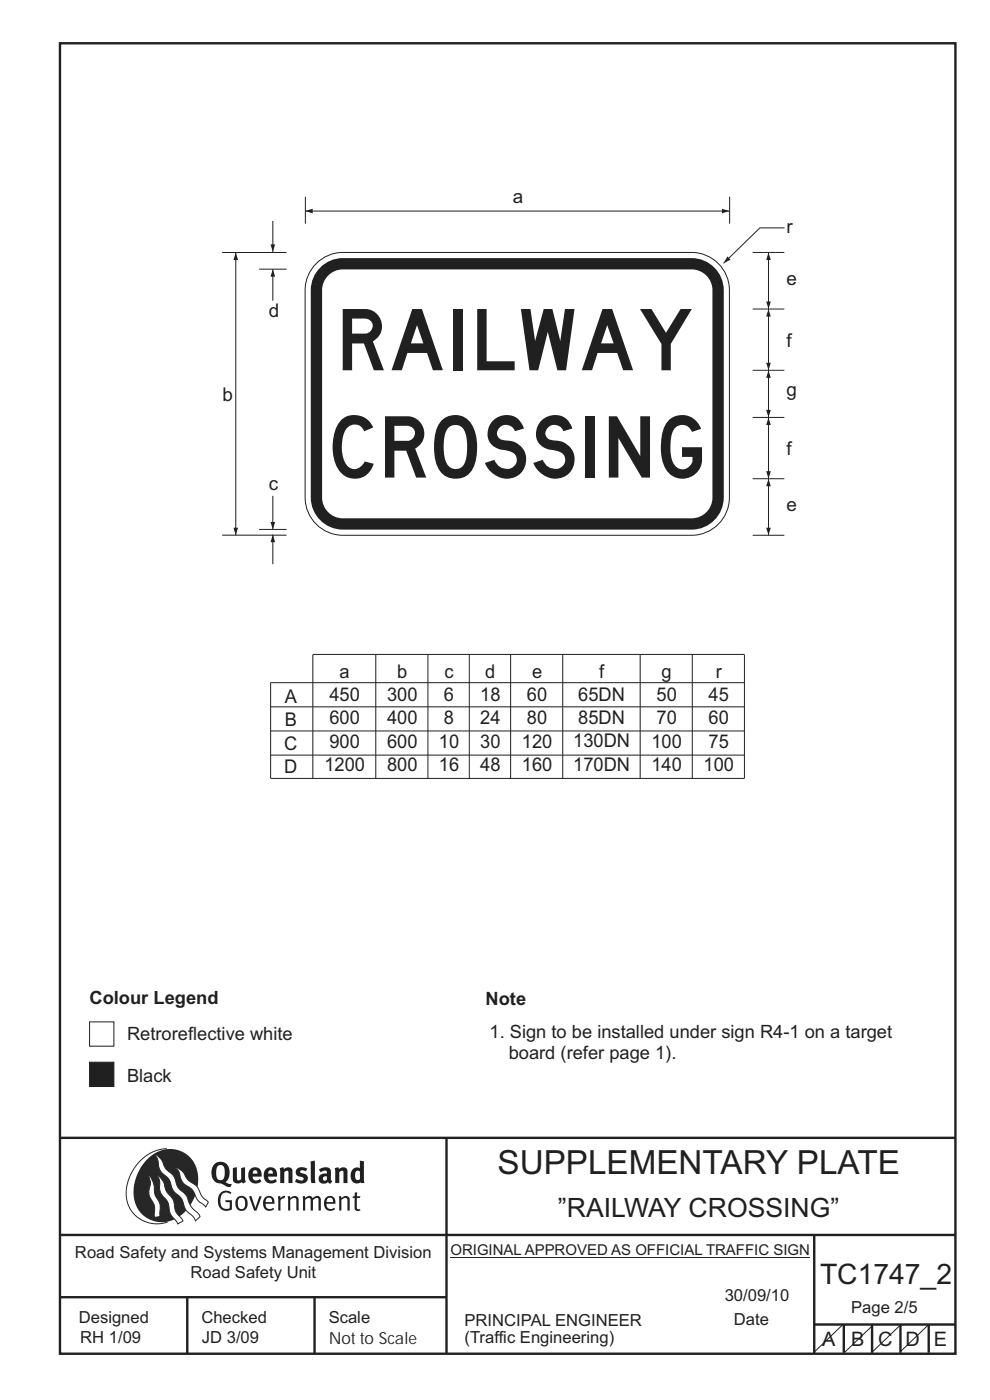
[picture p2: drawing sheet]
<svg xmlns="http://www.w3.org/2000/svg" width="210mm" height="297mm" viewBox="0 0 210 297" stroke-linecap="round" stroke-linejoin="round" font-family="sans-serif">
<g fill="none" stroke="#231f20" stroke-width=".51">
<path d="M12.7 9.2h190v278h-190zM12.7 241.4h190M94.7 241.4v45.8M12.7 262h190M12.7 275.2h82M39.7 275.2v12M66.7 275.2v12M172.7 262.2v25M172.7 281h30M179 281v6M185 281v6M191 281v6"/>
<path d="M197 281v6"/>
</g>
<path d="M95.5 266.7h76.3" fill="none" stroke="#231f20" stroke-width=".21"/>
<path d="M35.4 243.7a9.5 9.5 0 0 0-8.6 10.4 6.5 6.5 0 0 0 8.8 5.1" fill="none" stroke="#2a2723" stroke-width=".21"/>
<path d="M31.3 245.9a6.1 6.1 0 0 1 7.3-1.6 6.1 6.1 0 0 1 3.4 6.6 8.8 8.8 0 0 1-7.2 8.4 6.1 6.1 0 0 1-6.4-7.5 10.5 10.5 0 0 1 2.9-5.9z" fill-rule="evenodd" fill="#2a2723"/>
<g fill="#fff" stroke="#2a2723" stroke-width=".21">
<path d="M31.6 249.3l.3 .3 .6 1.2 .4 2.6 1 2 .1 2.7-1.2 .1-.1-2.4-.9-1.8-.2-.7 .3-2.4z" fill-rule="evenodd"/>
<path d="M37.2 247.7l.5 .1 .9 .6 1.3 1.9 1.9 1.5 1.1 2.1 1.3 1.2-.6 1-1.6-1.5-1.2-2.2-2-1.5-.5-.9-.4-1.5z" fill-rule="evenodd"/>
<path d="M32.8 244.9l.4 .1 .9 .8 1 2.1 1.7 1.5 1 2.5 1.6 1.6 1.2 2.5 1.6 1.6 .2 .5-.9 .9-.5-.9-1.6-1.5-1-2.4-1.7-1.7-.9-2.4-1.8-1.7-.3-.9-.3-1.6z" fill-rule="evenodd"/>
<path d="M33.4 249.4l.5 .3 .7 .9 .7 2.1 1.5 1.9 .5 2.5 1.5 1.8v.1l-1.1 .6-1.6-2.1-.6-2.5-1.4-1.9-.3-1v-1.6z" fill-rule="evenodd"/>
</g>
<g fill="#231f20">
<path d="M46.8 253.1l.5-.4 .7-.1 .6 .1 .5 .3-.2 .3-.9-.3-.8 .2-.3 .7-.1 1.1 .1 .6 .3 .5 .5 .3h.6l.4-.1v-1.3h-.8l-.1-.4h1.4v2l-.7 .2-.8 .1-.6-.3-.5-.4-.3-.8-.1-1 .2-.7z" fill-rule="evenodd"/>
<path d="M50.7 254.3l.7-.2 .5 .5 .1 1.2-.2 .4-.3 .2h-.5l-.4-.3-.2-1.1zM50.4 254l-.5 1.1 .3 1.2 .7 .5 1-.1 .4-.4 .2-.5v-.8l-.2-.7-.3-.4-.5-.2h-.6z" fill-rule="evenodd"/>
<path d="M52.8 253.8l.5-.1 .9 2.6 .8-2.5h.5l-1.1 3h-.5z" fill-rule="evenodd"/>
<path d="M56.6 254.2l.4-.1 .4 .1 .2 .3 .1 .5h-1.4zM56.2 254l-.4 1v.7l.3 .6 .4 .4 .5 .2 1.1-.3 .1-.1-.2-.3-.6 .3-.7-.2-.3-.2-.1-.6v-.1h1.9l-.2-1.2-.8-.5-.5 .1z" fill-rule="evenodd"/>
<path d="M58.9 253.8l.5-.1 .1 .5 .4-.4 .6-.1-.2 .5-.4 .1-.4 .3v2.2h-.5z" fill-rule="evenodd"/>
<path d="M61 253.8l.5-.1a.24 .24 0 0 0 .1 .4 .24 .24 0 0 0 .3-.2l.8-.2 .6 .5v2.6h-.4l-.1-2.3-.1-.3-.3-.1-.8 .5v2.2h-.5z" fill-rule="evenodd"/>
<path d="M64.2 253.8l.4-.1a.23 .23 0 0 0 .2 .4 .23 .23 0 0 0 .3-.2l.5-.2 .6 .2a.23 .23 0 0 0 .2 .2 .23 .23 0 0 0 .2-.1l.8-.3 .6 .4 .1 2.7h-.5v-2.3l-.1-.3-.3-.1-.8 .5v2.2h-.5v-2.3l-.1-.3-.3-.1-.8 .4v2.3h-.4z" fill-rule="evenodd"/>
<path d="M69.5 254.2l.5-.1 .4 .1 .3 .8h-1.4zM69.2 254l-.5 1 .1 .7 .2 .6 .4 .4 .4 .2 1.1-.3 .2-.1-.2-.3-.6 .3-.7-.2-.3-.4v-.5h1.9l-.2-1.2-.4-.3-.5-.2-.5 .1z" fill-rule="evenodd"/>
<path d="M71.8 253.8l.5-.1a.24 .24 0 0 0 .1 .4 .24 .24 0 0 0 .4-.2l.7-.2 .6 .5 .1 2.6h-.5v-2.3l-.1-.3-.3-.1-.9 .5v2.2h-.4z" fill-rule="evenodd"/>
<path d="M75.3 253l.5-.1-.1 .9h.8l-.2 .3h-.6v2.2l.2 .2h.5v.3l-.2 .1-.6-.1-.4-.3v-2.4h-.4v-.3h.4z" fill-rule="evenodd"/>
<path d="M46.2 247.4l.4-.2h.4l.6 .6v1.8l-.2 .5-.3 .2h-.8l-.3-.6-.1-1.5zM45.5 246.9l-.4 .7-.2 .8v1l.3 .9 .7 .6 1 .2 1.6 .7 .4-.1 .3-.5h-.6l-.8-.4 .7-1 .2-1.5a1.91 1.91 0 0 0-1.1-1.7 1.91 1.91 0 0 0-2.1 .3z" fill-rule="evenodd"/>
<path d="M49.4 247.8l.8-.2 .1 2.5 .1 .2 .3 .1 .5-.3v-2.3l.8-.2v2.6l.2 .5-.7 .3a.39 .39 0 0 0-.7 0h-.8l-.5-.4z" fill-rule="evenodd"/>
<path d="M53.8 248.4l.3-.1h.3l.2 .7h-1zM53.1 248l-.3 .5-.1 .8v.7l.4 .6 .5 .4 .6 .1 .7-.1 .6-.4-.4-.5-.4 .3h-.5l-.4-.2-.2-.3v-.3h1.9l-.1-1-.3-.6-1-.4-.5 .1z" fill-rule="evenodd"/>
<path d="M57.1 248.4l.2-.1h.4l.2 .7h-1zM56.4 248l-.3 .6-.2 .8 .2 .7 .3 .5 .5 .4 .6 .1 .6-.1 .6-.4-.3-.5-.6 .3h-.5l-.4-.6v-.2h1.9l-.1-1-.3-.6-.5-.3-.5-.1-.5 .1z" fill-rule="evenodd"/>
<path d="M59.3 247.8l.8-.2 .1 .4 1-.4 .7 .3 .1 .5v2.6h-.8v-2.3l-.3-.3-.6 .3v2.3h-.9z" fill-rule="evenodd"/>
<path d="M63 248l.9-.4 1.3 .3-.3 .6-.9-.2-.3 .2 .1 .3 1 .3 .4 .4v.8l-.4 .6-1.1 .2-1.1-.4 .3-.6 1 .3h.3l.2-.3-.1-.3-1-.3-.4-.3-.2-.6z" fill-rule="evenodd"/>
<path d="M68.6 249.7l.7-.2v.7l-.3 .3-.3-.1-.2-.3zM67.7 248.1l.3 .6 .8-.4 .5 .2a.35 .35 0 0 1 0 .5 .35 .35 0 0 1-.5 0l-1 .4-.2 .9 .2 .4 .3 .3h1.1a.49 .49 0 0 1 .8 .2l.5-.6-.3-.4v-1.7l-.2-.5-.4-.3-.6-.1z" fill-rule="evenodd"/>
<path d="M71 247.8l.8-.2 .1 .4 1-.4 .6 .3 .2 .5v2.6h-.8v-2.3l-.3-.3-.6 .3v2.3h-.9z" fill-rule="evenodd"/>
<path d="M75.6 248.5l.3-.1 .4 .2v1.5l-.3 .2-.4-.1-.2-.3v-.9zM76.3 246.2v1.3a.19 .19 0 0 1 0 .3 .19 .19 0 0 1-.3-.1l-.8 .1-.6 .5-.2 .9 .1 1 .3 .5 .6 .3h.6l.5-.2v.2h.8l-.1-4.6z" fill-rule="evenodd"/>
<path d="M65.9 246.4l.9-.2 .1 4.8h-.8l-.1-.3z" fill-rule="evenodd"/>
</g>
<path d="M178.6 281.1l-6 5.8M184.9 281.4l-6.1 5.8M190.9 281.1l-6 5.8M197 281l-6 5.8" fill="none" stroke="#231f20" stroke-width=".21"/>
<path d="M19 216.8h5.2v5.1h-5.2z" fill-rule="evenodd" fill="#fff" stroke="#231f20" stroke-width=".21"/>
<path d="M19 225.3h5.2v5.2h-5.2z" fill-rule="evenodd" fill="#231f20" stroke="#231f20" stroke-width=".21"/>
<g fill="none" stroke="#231f20" stroke-width=".21">
<path d="M66.4 138.9v26.2M66.4 138.8h91.5M79.7 138.9v26.2M90.8 138.9v26.2M99.5 138.9v26.2M108.3 138.9v26.2M119.4 138.9v26.2M135.8 138.9v26.2M146.8 138.9v26.2M157.9 138.9v26.2h-100.5v-20.3h100.5M57.4 149.9h100.5M57.4 155.1h100.5"/>
<path d="M57.4 160.2h100.5"/>
</g>
<path d="M67.1 55.9a8 8 0 0 1 5.6-2.3h74a8 8 0 0 1 8 8v44a8 8 0 0 1-8 8h-74a8 8 0 0 1-8-8v-44a8 8 0 0 1 2.4-5.7z" fill-rule="evenodd" fill="#fff" stroke="#231f20" stroke-width=".21"/>
<path d="M68.3 56.4a6.8 6.8 0 0 1 4.4-1.6h74a6.8 6.8 0 0 1 6.8 6.8v44a6.8 6.8 0 0 1-6.8 6.8h-74a6.8 6.8 0 0 1-6.8-6.8v-44a6.8 6.8 0 0 1 2.4-5.2z" fill-rule="evenodd" fill="#231f20"/>
<path d="M69.4 58.7a4.4 4.4 0 0 1 3.3-1.5h74a4.4 4.4 0 0 1 4.4 4.4v44a4.4 4.4 0 0 1-4.4 4.4h-74a4.4 4.4 0 0 1-4.4-4.4v-44a4.4 4.4 0 0 1 1.1-2.9z" fill-rule="evenodd" fill="#fff"/>
<path d="M64.8 41.7v5.8M154.8 41.7v5.8M159.7 88.6h6.7M159.7 101.6h6.7M163 101.6v12" fill="none" stroke="#231f20" stroke-width=".21"/>
<g fill="#231f20">
<path d="M162.5 112h1l-.5 1.5z"/>
<path d="M163 101.6l.5 1.6h-1z"/>
</g>
<path d="M163 88.6v13" fill="none" stroke="#231f20" stroke-width=".21"/>
<g fill="#231f20">
<path d="M162.5 100h1l-.5 1.5z"/>
<path d="M163 88.6l.5 1.6h-1z"/>
</g>
<path d="M163 78.6v10" fill="none" stroke="#231f20" stroke-width=".21"/>
<g fill="#231f20">
<path d="M162.5 87h1l-.5 1.5z"/>
<path d="M163 78.6l.5 1.6h-1z"/>
</g>
<path d="M64.7 44.8h90" fill="none" stroke="#231f20" stroke-width=".21"/>
<g fill="#231f20">
<path d="M153.1 44.3l1.6 .5-1.6 .5z"/>
<path d="M64.7 44.8l1.6-.5v1z"/>
</g>
<path d="M166.4 48.3h-5.2l-7.7 7.6" fill="none" stroke="#231f20" stroke-width=".21"/>
<path d="M154.3 54.4l.7 .7-1.5 .7z" fill="#231f20"/>
<path d="M159.7 78.6h6.7M159.7 65.6h6.7M163 65.6v13" fill="none" stroke="#231f20" stroke-width=".21"/>
<g fill="#231f20">
<path d="M162.5 77h1l-.5 1.5z"/>
<path d="M163 65.6l.5 1.6h-1z"/>
</g>
<path d="M159.7 53.6h6.7M163 53.6v12" fill="none" stroke="#231f20" stroke-width=".21"/>
<g fill="#231f20">
<path d="M162.5 64h1l-.5 1.5z"/>
<path d="M163 53.6l.5 1.6h-1z"/>
</g>
<path d="M47.1 53.6h13.7M50 53.6v60M55 57.1h5.8M47.1 113.5h13.7M55 112.3h5.8M159.7 113.6h6.7" fill="none" stroke="#231f20" stroke-width=".21"/>
<g fill="#231f20">
<path d="M49.5 112h1l-.5 1.5z"/>
<path d="M50 53.6l.5 1.6h-1z"/>
</g>
<path d="M57.9 105.2v7.1" fill="none" stroke="#231f20" stroke-width=".21"/>
<path d="M57.4 110.7h1l-.5 1.6z" fill="#231f20"/>
<path d="M57.9 46.9v6.5" fill="none" stroke="#231f20" stroke-width=".21"/>
<path d="M57.4 51.8h1l-.5 1.6z" fill="#231f20"/>
<path d="M57.9 113.4v6.3" fill="none" stroke="#231f20" stroke-width=".21"/>
<path d="M57.9 113.4l.5 1.6h-1z" fill="#231f20"/>
<path d="M57.9 57.1v6.7" fill="none" stroke="#231f20" stroke-width=".21"/>
<path d="M57.9 57.1l.5 1.6h-1z" fill="#231f20"/>
<g font-size="13" fill="#231f20">
<text x="72.7" y="78.6">RAILWAY</text>
<text x="70.5" y="101.3">CROSSING</text>
</g>
<text font-size="7.1" fill="#231f20" x="105.5" y="249">SUPPLEMENTARY PLATE</text>
<text font-size="6" fill="#231f20" x="173.9" y="272.3">TC1747_2</text>
<text font-size="5.6" fill="#231f20" x="118.4" y="258.2">”RAILWAY CROSSING”</text>
<g font-size="4.2" fill="#231f20">
<text x="174.4" y="285.6">A</text>
<text x="180.5" y="285.6">B</text>
<text x="186.3" y="285.6">C</text>
<text x="192.1" y="285.6">D</text>
<text x="198.1" y="285.6">E</text>
</g>
<g font-size="4" fill="#231f20">
<text x="108.8" y="43">a</text>
<text x="166.9" y="49.3">r</text>
<text x="166.9" y="60.4">e</text>
<text x="57" y="67.3">d</text>
<text x="166.9" y="73.6">f</text>
<text x="47.2" y="85">b</text>
<text x="166.9" y="84">g</text>
<text x="166.9" y="96.6">f</text>
<text x="57" y="104">c</text>
<text x="166.9" y="108.4">e</text>
<text x="72" y="143.8">a</text>
<text x="84.3" y="143.8">b</text>
<text x="94.3" y="143.8">c</text>
<text x="102.9" y="143.8">d</text>
<text x="112.9" y="143.8">e</text>
<text x="127.1" y="143.8">f</text>
<text x="140.3" y="143.8">g</text>
<text x="151.8" y="143.8">r</text>
<text x="60.4" y="149.2">A</text>
<text x="69.9" y="148.7">450</text>
<text x="82.1" y="148.7">300</text>
<text x="94.2" y="148.7">6</text>
<text x="101.9" y="148.7">18</text>
<text x="111.8" y="148.7">60</text>
<text x="122.7" y="148.7">65DN</text>
<text x="139.3" y="148.7">50</text>
<text x="150.3" y="148.7">45</text>
<text x="60.4" y="154.1">B</text>
<text x="69.9" y="153.7">600</text>
<text x="82.1" y="153.7">400</text>
<text x="94.2" y="153.7">8</text>
<text x="101.9" y="153.7">24</text>
<text x="111.8" y="153.7">80</text>
<text x="122.7" y="153.6">85DN</text>
<text x="139.3" y="153.7">70</text>
<text x="150.3" y="153.7">60</text>
<text x="60.3" y="159">C</text>
<text x="69.9" y="158.6">900</text>
<text x="82.1" y="158.6">600</text>
<text x="93.1" y="158.6">10</text>
<text x="101.9" y="158.6">30</text>
<text x="110.7" y="158.6">120</text>
<text x="121.6" y="158.6">130DN</text>
<text x="138.2" y="158.6">100</text>
<text x="150.3" y="158.6">75</text>
<text x="60.3" y="164">D</text>
<text x="68.8" y="163.5">1200</text>
<text x="82.1" y="163.5">800</text>
<text x="93.1" y="163.5">16</text>
<text x="101.9" y="163.5">48</text>
<text x="110.7" y="163.5">160</text>
<text x="121.6" y="163.5">170DN</text>
<text x="138.2" y="163.5">140</text>
<text x="149.2" y="163.5">100</text>
</g>
<g font-size="3.9" fill="#231f20">
<text x="19" y="212.9">Colour Legend</text>
<text x="103" y="213.3">Note</text>
<text x="27" y="220.7">Retroreflective white</text>
<text x="103.8" y="220.3">1. Sign to be installed under sign R4-1 on a target</text>
<text x="107.9" y="224.6">board (refer page 1).</text>
<text x="27" y="229.5">Black</text>
</g>
<g font-size="3.5" fill="#231f20">
<text x="15.9" y="266.8">Road Safety and Systems Management Division</text>
<text x="40.4" y="271.1">Road Safety Unit</text>
<text x="16.7" y="280.6">Designed</text>
<text x="42.7" y="280.6">Checked</text>
<text x="69.7" y="280.6">Scale</text>
<text x="98.5" y="281.3">PRINCIPAL ENGINEER</text>
<text x="153.7" y="276.1">30/09/10</text>
<text x="155.7" y="281.2">Date</text>
<text x="180.5" y="278.6">Page 2/5</text>
<text x="17" y="284.8">RH 1/09</text>
<text x="42.8" y="284.8">JD 3/09</text>
<text x="69.7" y="285.2">Not to Scale</text>
<text x="98.5" y="284.8">(Traffic Engineering)</text>
</g>
<text font-size="3.2" fill="#231f20" x="95.5" y="266.3">ORIGINAL APPROVED AS OFFICIAL TRAFFIC SIGN</text>
</svg>
